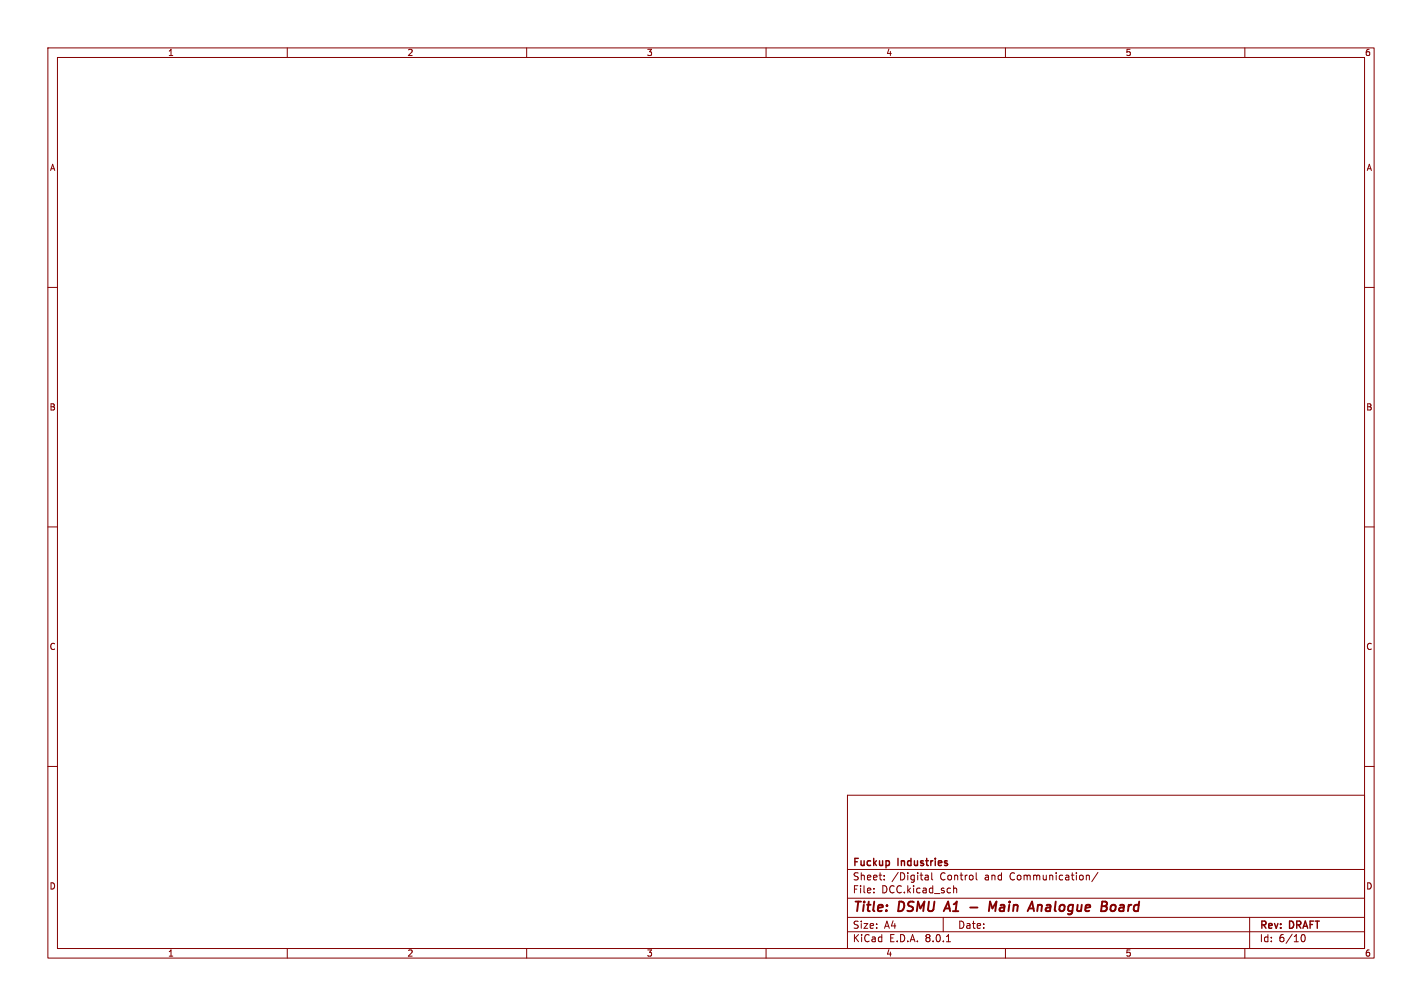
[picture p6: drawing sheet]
<svg xmlns="http://www.w3.org/2000/svg" width="297mm" height="210mm" viewBox="0 0 297 210" stroke-linecap="round" stroke-linejoin="round" font-family="sans-serif">
<g fill="none" stroke="#840000" stroke-width=".21">
<path d="M10 10h277v190h-277zM12 12h273v186h-273zM60 10v2M110 10v2M160 10v2M210 10v2M260 10v2M10 60h2M285 60h2M10 110h2M285 110h2M10 160h2"/>
<path d="M285 160h2M177 166h108v32h-108zM60 198v2M110 198v2M160 198v2M177 194.5h108M177 191.5h108M177 187.5h108M177 181.5h108M182.5 186.3v.1M182.5 185.5v.1M184.7 183.6v.1"/>
<path d="M184.7 182.8v.1M193.2 183.5l.2 .2 .5-.1M193.2 182.8h.6l.1 .9M193.9 183.1h-.5l-.2 .2M194.6 182.2v1.3l.2 .2M197 191.5v3M197.7 196.6h.8M199.2 184.9v1.5M199.2 185.5l.2-.1 .3 .1 .1 .9M203.9 182.2v1.3l.2 .2M210 198v2M227 182.8h.5v.9"/>
<path d="M229.3 182.1l-1.3 2M260 198v2M261 191.5v6.5M271.7 195.7l.2-.5 .2-.1a.8 .8 0 0 1 .5 .7 .8 .8 0 0 1-.5 .8l-.2-.1-.2-.5"/>
</g>
<path d="M198 188.2l-.9 2M202.6 189.4h1.6M206.5 190.2l.3-2 .5 1.4 .8-1.4-.2 2M216.8 188.9l-.2 1.3M217.4 188.9l-.6 .2M232.1 189.1l.1-.1a.5 .5 0 0 1 .8 .3v.5l-.3 .3a.5 .5 0 0 1-.8-.3z" fill="none" stroke="#840000" stroke-width=".4"/>
<g font-size="2.8" fill="#840000">
<text x="178" y="190.9">Title:</text>
<text x="187.7" y="190.9">DSMU</text>
<text x="198.3" y="190.9">A1</text>
<text x="209" y="190.9">Main</text>
<text x="218.2" y="190.9">Analogue</text>
<text x="234" y="190.9">Board</text>
</g>
<g font-size="2.1" fill="#840000">
<text x="178" y="184">Sheet:</text>
<text x="178" y="181.2">Fuckup</text>
<text x="186.2" y="184">/Digital</text>
<text x="187.6" y="181.2">Industries</text>
<text x="196.4" y="184">Control</text>
<text x="205.8" y="184">and</text>
<text x="211.2" y="184">Communication/</text>
<text x="178" y="186.7">File:</text>
<text x="184.1" y="186.7">DCC.kicad_sch</text>
<text x="178" y="196.9">KiCad</text>
<text x="178" y="194.1">Size:</text>
<text x="184.7" y="194.1">A4</text>
<text x="185.7" y="196.9">E.D.A.</text>
<text x="193.3" y="196.9">8.0.1</text>
<text x="200" y="194.1">Date:</text>
<text x="263" y="194.3">Rev:</text>
<text x="263" y="196.9">Id:</text>
<text x="267.1" y="196.9">6/10</text>
<text x="269.4" y="194.3">DRAFT</text>
</g>
<g font-size="1.8" fill="#840000">
<text x="35" y="11.9">1</text>
<text x="85" y="11.9">2</text>
<text x="135" y="11.9">3</text>
<text x="185" y="11.9">4</text>
<text x="235" y="11.9">5</text>
<text x="285" y="11.9">6</text>
<text x="10.3" y="35.9">A</text>
<text x="285.3" y="35.9">A</text>
<text x="10.3" y="85.9">B</text>
<text x="285.3" y="85.9">B</text>
<text x="10.3" y="135.9">C</text>
<text x="285.3" y="135.9">C</text>
<text x="10.3" y="185.9">D</text>
<text x="285.3" y="185.9">D</text>
<text x="35" y="199.9">1</text>
<text x="85" y="199.9">2</text>
<text x="135" y="199.9">3</text>
<text x="185" y="199.9">4</text>
<text x="235" y="199.9">5</text>
<text x="285" y="199.9">6</text>
</g>
</svg>
